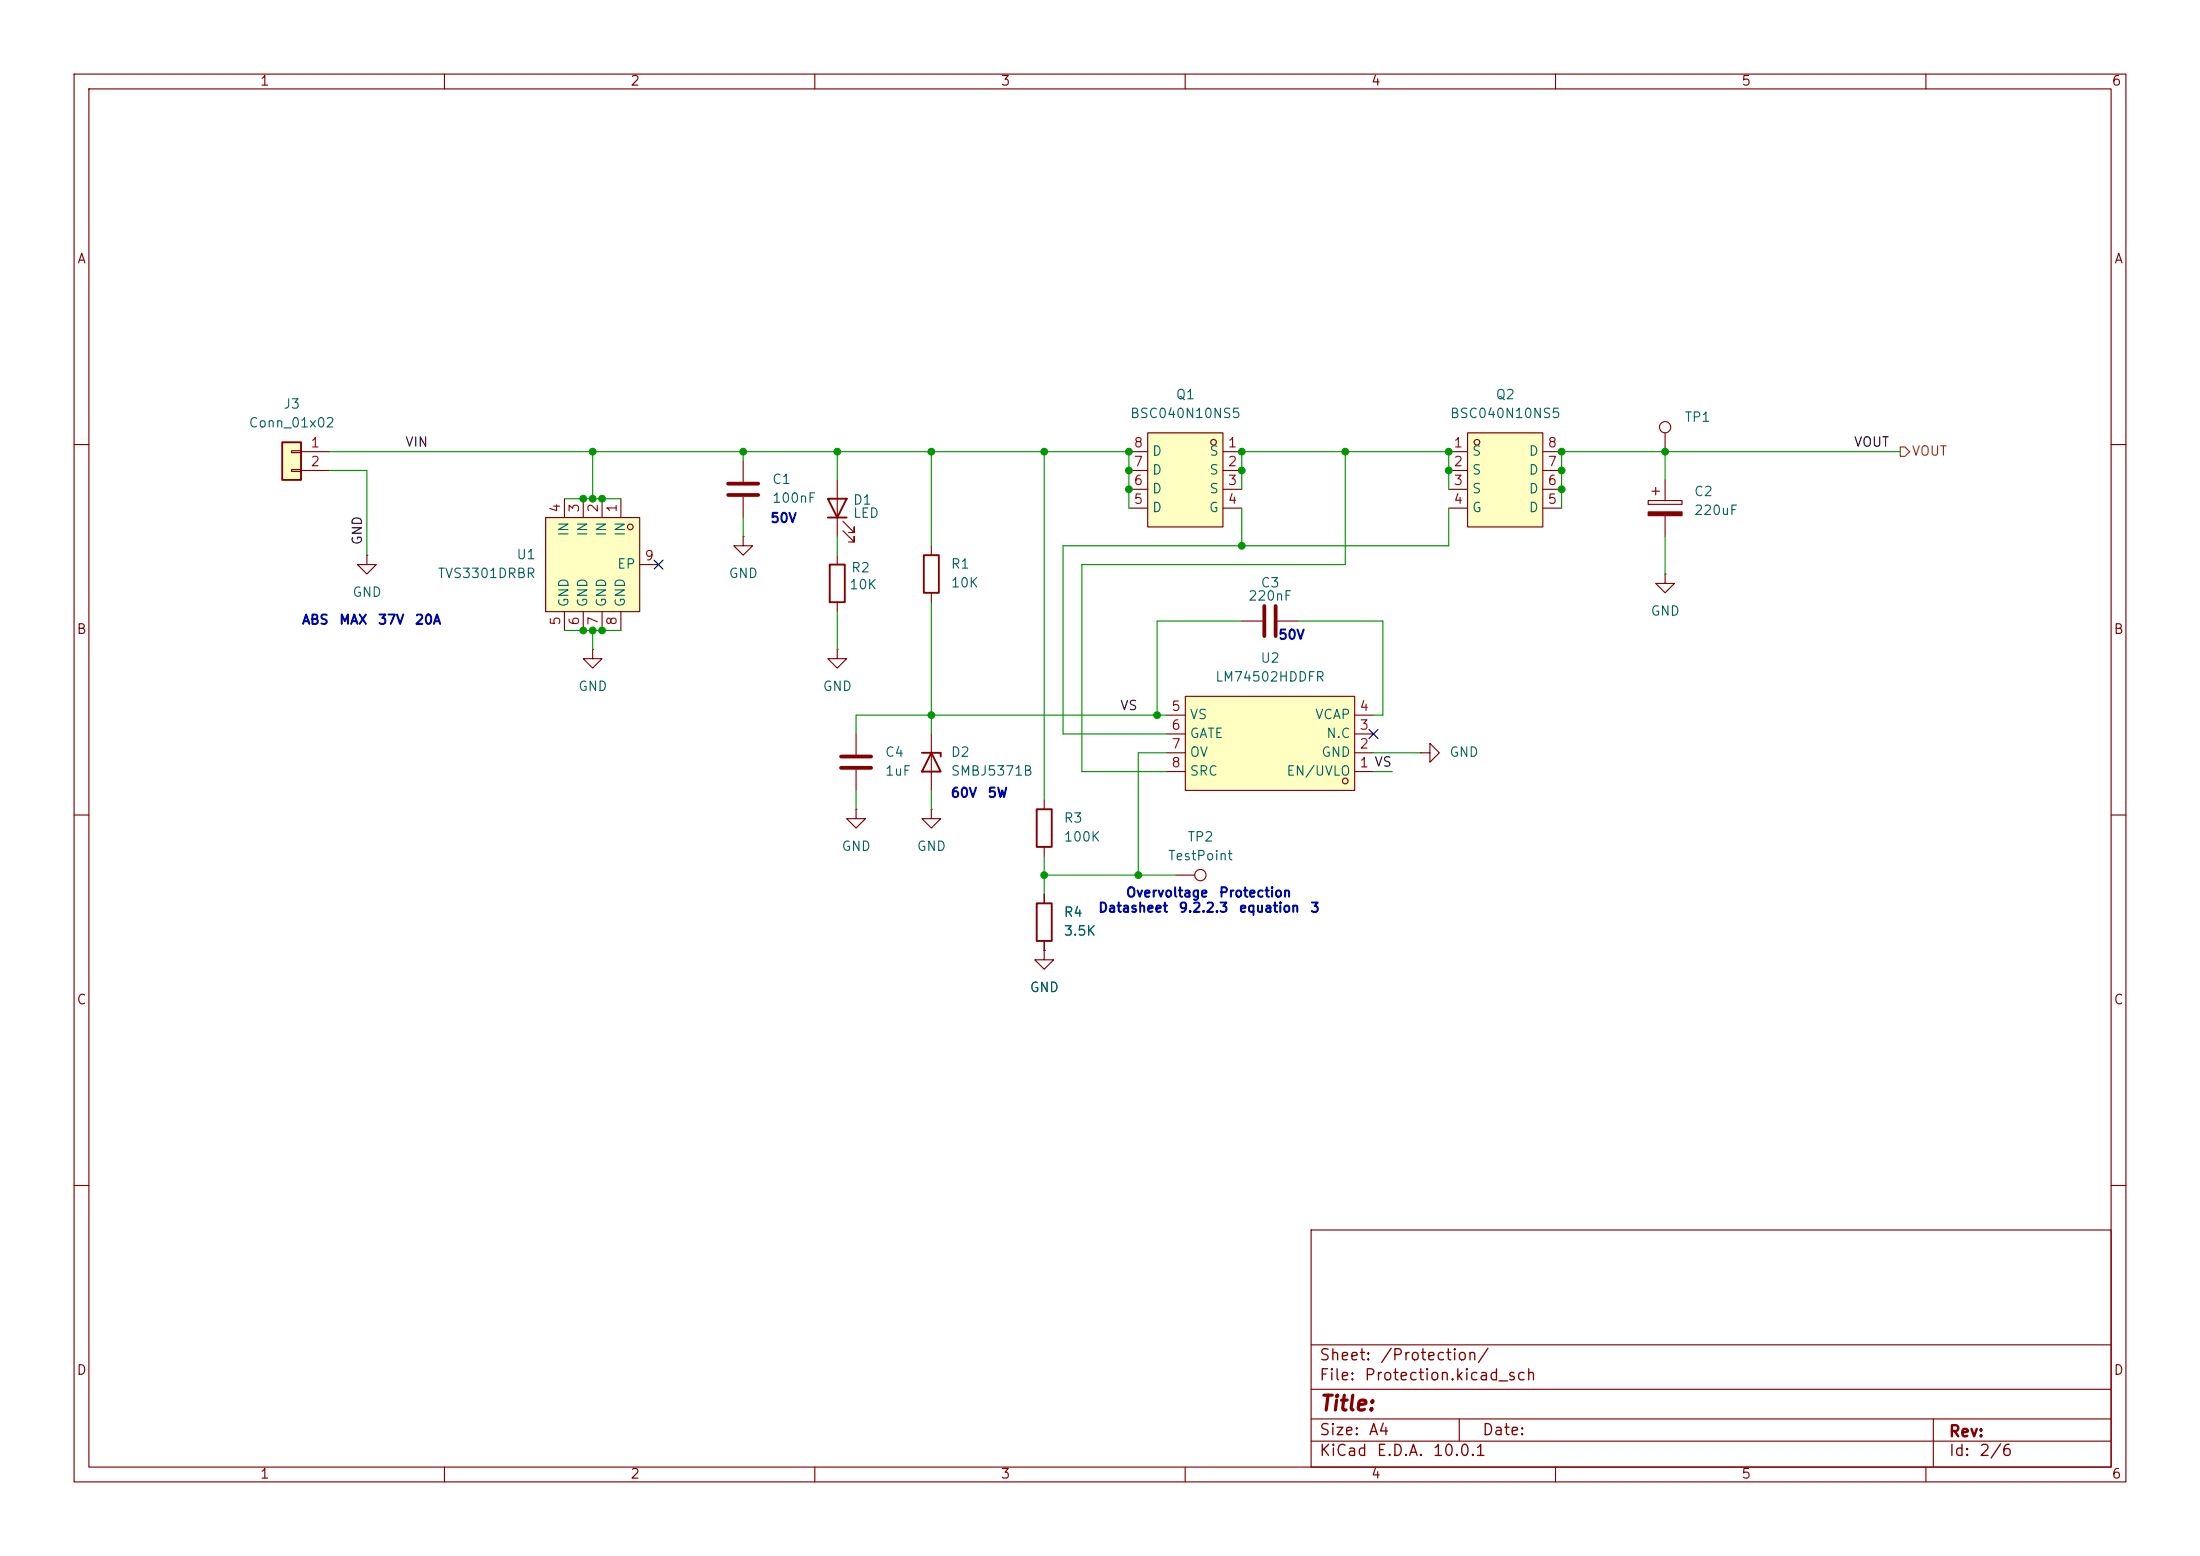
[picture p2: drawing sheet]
<svg xmlns="http://www.w3.org/2000/svg" width="297mm" height="210mm" viewBox="0 0 297 210" stroke-linecap="round" stroke-linejoin="round" font-family="sans-serif">
<g fill="none" stroke="#840000" stroke-width=".15">
<path d="M10 10h277v190h-277zM12 12h273v186h-273zM60 10v2M110 10v2M160 10v2M210 10v2M260 10v2M224.8 58.4v2.6M10 60h2M100.3 72.4v1.3h1.3l-1.3 1.2-1.2-1.2h1.2M100.3 72.4h.1M100.3 62.2v2.8"/>
<path d="M100.3 67.1v2.8M113 64.8v7.6M113 74.9v1.3M113.8 71.6l1.5 1.6v-.8v.8h-.7M113.8 70.4l1.5 1.5v-.8v.8h-.7M125.7 73.7v1.2M222.5 67.6h4.6v.5h-4.6zM223 66.3h1M223.5 65.8v1M224.8 77.5v1.2h1.3l-1.3 1.3-1.3-1.3h1.3M224.8 77.5h.1M224.8 64.8v2.8"/>
<path d="M224.8 69.6v2.8M285 60h2M113 87.6v1.3h1.3l-1.3 1.3-1.2-1.3h1.2M113 87.6h.1M113 81.3v1.3M115.6 99.1v2.8M125.7 80v1.3M125.7 99.1v7.6M10 110h2M115.6 109.2v1.3h1.2l-1.2 1.3-1.3-1.3h1.3M115.6 109.2h.1M115.6 103.9v2.8"/>
<path d="M125.7 109.2v1.3h1.3l-1.3 1.3-1.2-1.3h1.2M125.7 109.2h.1M141 108v1.2M141 114.3v1.3M285 110h2M141 120.7v1.2M141 127v1.3M10 160h2M177 166h108v32h-108zM285 160h2M60 198v2M110 198v2"/>
<path d="M160 198v2M177 194.5h108M177 191.5h108M177 187.5h108M177 181.5h108M197 191.5v3M210 198v2M260 198v2M261 191.5v6.5"/>
<circle cx="224.8" cy="57.7" r=".76"/>
</g>
<path d="M98.3 65.3h4.1M98.3 66.8h4.1M113.5 102.1h4.1M113.5 103.6h4.1" fill="none" stroke="#840000" stroke-width=".51"/>
<path d="M111.8 67.3h2.5l-1.3 2.6zM111.8 69.9h2.5M112 76.2h2v5.1h-2zM124.7 74.9h2v5.1h-2zM124.5 101.6h2.5v.5M125.7 101.6l1.3 2.5h-2.5zM140 109.2h2v5.1h-2zM140 121.9h2v5.1h-2z" fill="none" stroke="#840000" stroke-width=".25"/>
<path d="M222.5 69.1h4.6v.5h-4.6z" fill="#840000" stroke="#840000" stroke-width=".15"/>
<path d="M154.9 58.4h10.2v12.7h-10.2z" fill="#ffffc2"/>
<g fill="none" stroke="#840000" stroke-width=".15">
<path d="M154.9 58.4h10.2v12.7h-10.2zM152.4 61h2.5M152.4 63.5h2.5M152.4 66h2.5M152.4 68.6h2.5M165.1 61h2.5M165.1 63.5h2.5M165.1 66h2.5M165.1 68.6h2.5"/>
<circle cx="163.8" cy="59.7" r=".38"/>
</g>
<path d="M198.1 58.4h10.2v12.7h-10.2z" fill="#ffffc2"/>
<g fill="none" stroke="#840000" stroke-width=".15">
<path d="M198.1 58.4h10.2v12.7h-10.2zM195.6 61h2.5M195.6 63.5h2.5M195.6 66h2.5M195.6 68.6h2.5M208.3 61h2.5M208.3 63.5h2.5M208.3 66h2.5M208.3 68.6h2.5M158.7 118.1h2.6M141 128.3v1.2h1.2l-1.2 1.3-1.3-1.3h1.3M141 128.3h.1"/>
<circle cx="199.4" cy="59.7" r=".38"/>
<circle cx="162.1" cy="118.1" r=".76"/>
</g>
<path d="M160 94h22.9v12.7h-22.9z" fill="#ffffc2"/>
<g fill="none" stroke="#840000" stroke-width=".15">
<path d="M157.5 99.1h2.5M157.5 96.5h2.5M160 94h22.9v12.7h-22.9zM167.6 83.8h2.8M172.5 83.8h2.8M182.9 99.1h2.5M182.9 96.5h2.5M157.5 104.1h2.5M157.5 101.6h2.5M182.9 104.1h2.5M182.9 101.6h2.5"/>
<circle cx="181.6" cy="105.4" r=".38"/>
</g>
<path d="M170.7 81.8v4.1M172.2 81.8v4.1" fill="none" stroke="#840000" stroke-width=".51"/>
<path d="M38.1 59.7h2.5v5.1h-2.5z" fill="#ffffc2"/>
<path d="M38.1 59.7h2.5v5.1h-2.5z" fill="none" stroke="#840000" stroke-width=".25"/>
<path d="M39.4 60.8h1.2v.3h-1.2zM39.4 63.4h1.2v.2h-1.2zM40.6 61h3.8M40.6 63.5h3.8M49.5 74.9v1.3h1.3l-1.3 1.3-1.2-1.3h1.2M49.5 74.9h.1M80 87.6v1.3h1.3l-1.3 1.3-1.3-1.3h1.3M80 87.6h.1M191.8 101.6h1.2v-1.3l1.3 1.3-1.3 1.3v-1.3M191.8 101.6h.1" fill="none" stroke="#840000" stroke-width=".15"/>
<path d="M73.7 69.9h12.7v12.7h-12.7z" fill="#ffffc2"/>
<g fill="none" stroke="#840000" stroke-width=".15">
<path d="M73.7 69.9h12.7v12.7h-12.7zM76.2 67.3v2.6M78.7 67.3v2.6M81.3 67.3v2.6M83.8 67.3v2.6M86.4 76.2h2.5M76.2 82.6v2.5M78.7 82.6v2.5M81.3 82.6v2.5M83.8 82.6v2.5M141 128.3h.1M141 120.7v1.2"/>
<path d="M141 127v1.3"/>
<circle cx="85.1" cy="71.1" r=".38"/>
</g>
<path d="M256.5 60.3h.7l.6 .7-.6 .6h-.7z" fill="none" stroke="#725600" stroke-width=".15"/>
<g fill="none" stroke="#009600" stroke-width=".15">
<path d="M44.4 61h108v7.6M44.4 63.5h5.1v11.4M76.2 67.3h7.6M80 61v6.3M100.3 61v1.2M100.3 69.9v2.5M113 61v3.8M113 72.4v2.5M125.7 61v12.7M141 61v47M167.6 66v-5h28v5M167.6 68.6v5.1"/>
<path d="M181.6 61v15.2h-35.6v27.9h11.5M195.6 68.6v5.1h-52.1v25.4h14M224.8 61v3.8M224.8 72.4v5.1M256.5 61h-45.7v7.6M76.2 85.1h7.6M80 85.1v2.5M113 82.6v5M125.7 81.3v17.8M157.5 96.5h-41.9v2.6M167.6 83.8h-11.4v12.7M175.3 83.8h11.4v12.7h-1.3"/>
<path d="M115.6 106.7v2.5M125.7 106.7v2.5M141 115.6v5.1M141 118.1h17.7M157.5 101.6h-3.8v16.5M185.4 101.6h6.4M185.4 104.1h2.6"/>
</g>
<path d="M88.3 75.6l1.2 1.2M89.5 75.6l-1.2 1.2M184.8 98.5l1.2 1.2M186 98.5l-1.2 1.2" fill="none" stroke="#000084" stroke-width=".15"/>
<g fill="#009600" stroke="#009600" stroke-width=".14">
<circle cx="113" cy="61" r=".46"/>
<circle cx="125.7" cy="61" r=".46"/>
<circle cx="100.3" cy="61" r=".46"/>
<circle cx="125.7" cy="96.5" r=".46"/>
<circle cx="181.6" cy="61" r=".46"/>
<circle cx="167.6" cy="63.5" r=".46"/>
<circle cx="224.8" cy="61" r=".46"/>
<circle cx="210.8" cy="61" r=".46"/>
<circle cx="210.8" cy="63.5" r=".46"/>
<circle cx="195.6" cy="63.5" r=".46"/>
<circle cx="195.6" cy="61" r=".46"/>
<circle cx="210.8" cy="66" r=".46"/>
<circle cx="167.6" cy="61" r=".46"/>
<circle cx="156.2" cy="96.5" r=".46"/>
<circle cx="152.4" cy="66" r=".46"/>
<circle cx="152.4" cy="61" r=".46"/>
<circle cx="152.4" cy="63.5" r=".46"/>
<circle cx="141" cy="61" r=".46"/>
<circle cx="141" cy="118.1" r=".46"/>
<circle cx="153.7" cy="118.1" r=".46"/>
<circle cx="167.6" cy="73.7" r=".46"/>
<circle cx="78.7" cy="85.1" r=".46"/>
<circle cx="81.3" cy="85.1" r=".46"/>
<circle cx="81.3" cy="67.3" r=".46"/>
<circle cx="80" cy="85.1" r=".46"/>
<circle cx="80" cy="61" r=".46"/>
<circle cx="78.7" cy="67.3" r=".46"/>
<circle cx="80" cy="67.3" r=".46"/>
</g>
<text font-size="2" fill="#840000" x="178" y="190.9">Title:</text>
<g font-size="1.5" fill="#840000">
<text x="178" y="184">Sheet:</text>
<text x="186.2" y="184">/Protection/</text>
<text x="178" y="186.7">File:</text>
<text x="184.1" y="186.7">Protection.kicad_sch</text>
<text x="178" y="196.9">KiCad</text>
<text x="178" y="194.1">Size:</text>
<text x="184.7" y="194.1">A4</text>
<text x="185.7" y="196.9">E.D.A.</text>
<text x="193.3" y="196.9">10.0.1</text>
<text x="200" y="194.1">Date:</text>
<text x="263" y="194.3">Rev:</text>
<text x="263" y="196.9">Id:</text>
<text x="267.1" y="196.9">2/6</text>
</g>
<g font-size="1.3" fill="#840000">
<text x="35" y="11.9">1</text>
<text x="85" y="11.9">2</text>
<text x="135" y="11.9">3</text>
<text x="185" y="11.9">4</text>
<text x="235" y="11.9">5</text>
<text x="285" y="11.9">6</text>
<text x="10.3" y="35.9">A</text>
<text x="285.3" y="35.9">A</text>
<text x="10.3" y="85.9">B</text>
<text x="285.3" y="85.9">B</text>
<text x="10.3" y="135.9">C</text>
<text x="285.3" y="135.9">C</text>
<text x="10.3" y="185.9">D</text>
<text x="285.3" y="185.9">D</text>
<text x="35" y="199.9">1</text>
<text x="85" y="199.9">2</text>
<text x="135" y="199.9">3</text>
<text x="185" y="199.9">4</text>
<text x="235" y="199.9">5</text>
<text x="285" y="199.9">6</text>
</g>
<g font-size="1.3" fill="#006464">
<text x="33.5" y="58">Conn_01x02</text>
<text x="38.2" y="55.5">J3</text>
<text x="152.5" y="56.7">BSC040N10NS5</text>
<text x="158.6" y="54.2">Q1</text>
<text x="195.7" y="56.7">BSC040N10NS5</text>
<text x="201.8" y="54.2">Q2</text>
<text x="227.3" y="57.3">TP1</text>
<text x="104.1" y="65.6">C1</text>
<text x="155.4" y="64.4">D</text>
<text x="155.4" y="61.8">D</text>
<text x="163.2" y="61.8">S</text>
<text x="163.2" y="64.4">S</text>
<text x="198.6" y="61.8">S</text>
<text x="198.6" y="64.4">S</text>
<text x="206.3" y="64.4">D</text>
<text x="206.3" y="61.8">D</text>
<text x="104.1" y="68.2">100nF</text>
<text x="115.1" y="68.4">D1</text>
<text x="115.1" y="70.2">LED</text>
<text x="155.4" y="69.4">D</text>
<text x="155.4" y="66.9">D</text>
<text x="163.1" y="69.4">G</text>
<text x="163.2" y="66.9">S</text>
<text x="198.6" y="66.9">S</text>
<text x="198.6" y="69.4">G</text>
<text x="206.3" y="69.4">D</text>
<text x="206.3" y="66.9">D</text>
<text x="228.6" y="67.3">C2</text>
<text x="228.6" y="69.8">220uF</text>
<text x="69.6" y="75.8">U1</text>
<text x="77.1" y="72.5" transform="rotate(-90 77.1 72.5)">IN</text>
<text x="79.6" y="72.5" transform="rotate(-90 79.6 72.5)">IN</text>
<text x="82.1" y="72.5" transform="rotate(-90 82.1 72.5)">IN</text>
<text x="83.2" y="77.1">EP</text>
<text x="84.7" y="72.5" transform="rotate(-90 84.7 72.5)">IN</text>
<text x="114.8" y="77.6">R2</text>
<text x="128.3" y="77.1">R1</text>
<text x="47.5" y="80.9">GND</text>
<text x="59" y="78.3">TVS3301DRBR</text>
<text x="77.1" y="82" transform="rotate(-90 77.1 82)">GND</text>
<text x="79.6" y="82" transform="rotate(-90 79.6 82)">GND</text>
<text x="82.1" y="82" transform="rotate(-90 82.1 82)">GND</text>
<text x="84.7" y="82" transform="rotate(-90 84.7 82)">GND</text>
<text x="98.3" y="78.3">GND</text>
<text x="114.6" y="79.9">10K</text>
<text x="128.3" y="79.6">10K</text>
<text x="168.4" y="81.4">220nF</text>
<text x="170.1" y="79.6">C3</text>
<text x="222.8" y="83.4">GND</text>
<text x="170.1" y="89.8">U2</text>
<text x="78" y="93.6">GND</text>
<text x="111" y="93.6">GND</text>
<text x="164" y="92.3">LM74502HDDFR</text>
<text x="160.5" y="97.4">VS</text>
<text x="160.5" y="99.9">GATE</text>
<text x="177.5" y="97.4">VCAP</text>
<text x="179" y="99.9">N.C</text>
<text x="119.4" y="102.5">C4</text>
<text x="119.4" y="105">1uF</text>
<text x="128.3" y="102.5">D2</text>
<text x="128.3" y="105">SMBJ5371B</text>
<text x="160.5" y="102.5">OV</text>
<text x="160.5" y="105">SRC</text>
<text x="173.6" y="105">EN/UVLO</text>
<text x="178.3" y="102.5">GND</text>
<text x="195.6" y="102.5">GND</text>
<text x="143.5" y="111.4">R3</text>
<text x="143.5" y="113.9">100K</text>
<text x="160.2" y="113.9">TP2</text>
<text x="113.5" y="115.2">GND</text>
<text x="123.7" y="115.2">GND</text>
<text x="157.6" y="116.4">TestPoint</text>
<text x="143.5" y="124.1">R4</text>
<text x="143.5" y="126.6">3.5K</text>
<text x="138.9" y="134.2">GND</text>
</g>
<g font-size="1.3" fill="#a90000">
<text x="41.8" y="60.7">1</text>
<text x="41.8" y="63.2">2</text>
<text x="153" y="65.8">6</text>
<text x="153" y="63.2">7</text>
<text x="153" y="60.7">8</text>
<text x="165.7" y="60.7">1</text>
<text x="165.7" y="63.2">2</text>
<text x="165.7" y="65.8">3</text>
<text x="196.1" y="60.7">1</text>
<text x="196.1" y="63.2">2</text>
<text x="196.1" y="65.8">3</text>
<text x="208.8" y="65.8">6</text>
<text x="208.8" y="63.2">7</text>
<text x="208.8" y="60.7">8</text>
<text x="75.9" y="69.3" transform="rotate(-90 75.9 69.3)">4</text>
<text x="78.5" y="69.3" transform="rotate(-90 78.5 69.3)">3</text>
<text x="81" y="69.3" transform="rotate(-90 81 69.3)">2</text>
<text x="83.6" y="69.3" transform="rotate(-90 83.6 69.3)">1</text>
<text x="153" y="68.3">5</text>
<text x="165.7" y="68.3">4</text>
<text x="196.1" y="68.3">4</text>
<text x="208.8" y="68.3">5</text>
<text x="86.9" y="75.9">9</text>
<text x="75.9" y="84.5" transform="rotate(-90 75.9 84.5)">5</text>
<text x="78.5" y="84.5" transform="rotate(-90 78.5 84.5)">6</text>
<text x="81" y="84.5" transform="rotate(-90 81 84.5)">7</text>
<text x="83.6" y="84.5" transform="rotate(-90 83.6 84.5)">8</text>
<text x="158" y="96.3">5</text>
<text x="158" y="98.8">6</text>
<text x="158" y="101.3">7</text>
<text x="183.4" y="101.3">2</text>
<text x="183.4" y="98.8">3</text>
<text x="183.4" y="96.3">4</text>
<text x="158" y="103.9">8</text>
<text x="183.4" y="103.9">1 VS</text>
</g>
<g font-size="1.3" fill="#0f0f0f">
<text x="54.6" y="60.6">VIN</text>
<text x="250.2" y="60.6">VOUT</text>
<text x="49.2" y="73.7" transform="rotate(-90 49.2 73.7)">GND</text>
<text x="151.1" y="96.2">VS</text>
</g>
<text font-size="1.3" fill="#725600" x="258" y="61.8">VOUT</text>
<g font-size="1.3" fill="#0000c2">
<text x="103.9" y="70.9">50V</text>
<text x="40.7" y="84.6">ABS</text>
<text x="45.7" y="84.6">MAX</text>
<text x="50.9" y="84.6">37V</text>
<text x="55.9" y="84.6">20A</text>
<text x="172.5" y="86.6">50V</text>
<text x="128.3" y="108">60V</text>
<text x="133.2" y="108">5W</text>
<text x="148.2" y="123.5">Datasheet</text>
<text x="151.9" y="121.4">Overvoltage</text>
<text x="159" y="123.5">9.2.2.3</text>
<text x="164.5" y="121.4">Protection</text>
<text x="167.2" y="123.5">equation</text>
<text x="176.8" y="123.5">3</text>
</g>
</svg>
